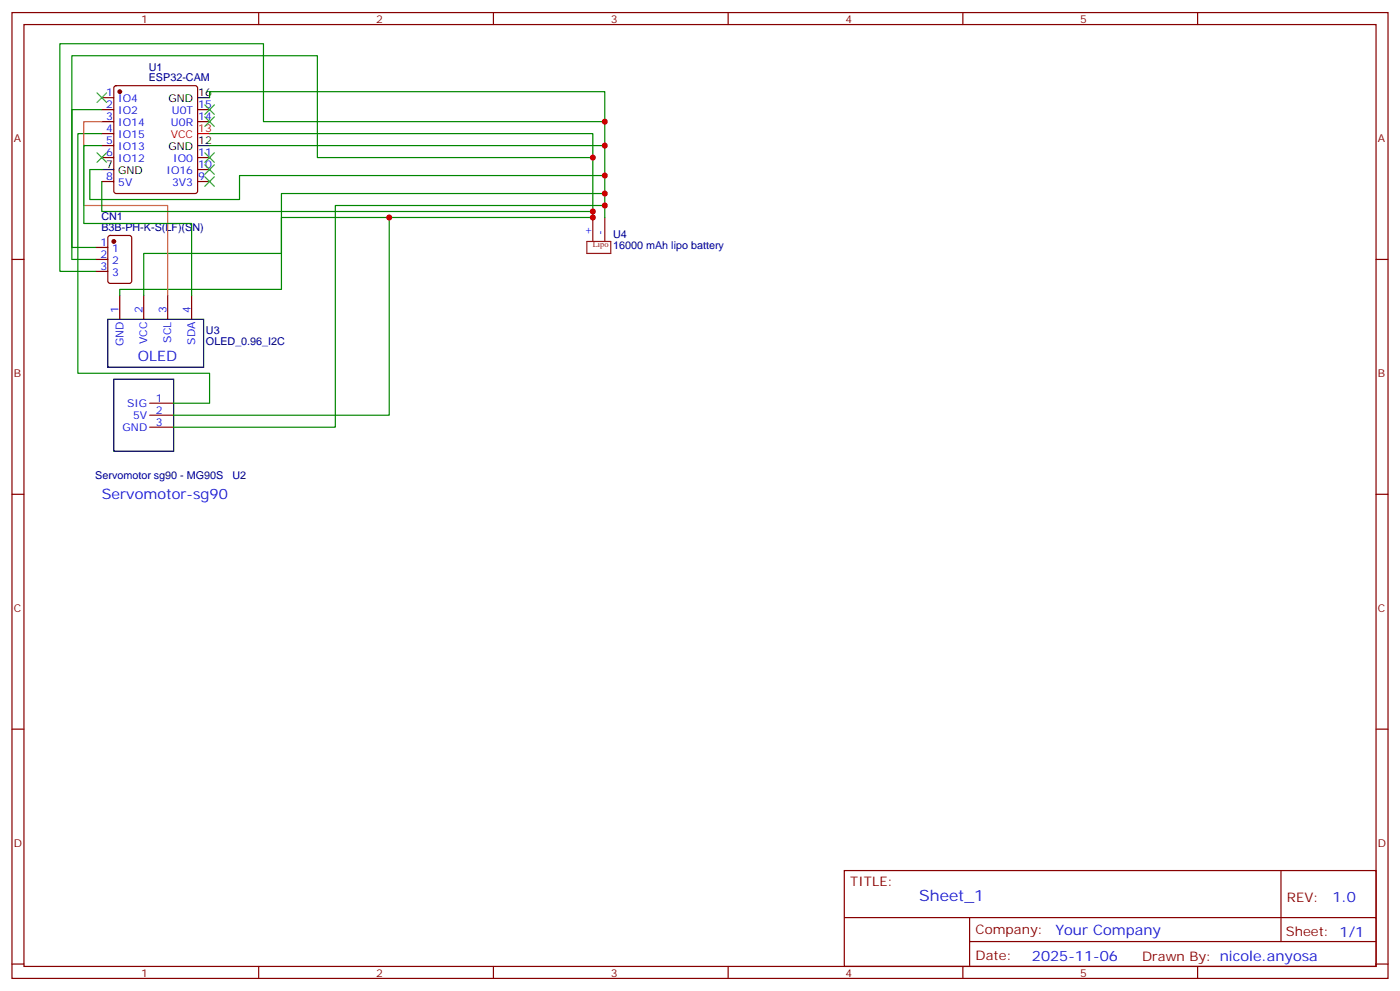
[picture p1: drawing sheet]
<svg xmlns="http://www.w3.org/2000/svg" width="412mm" height="292mm" viewBox="0 0 412 292" stroke-linecap="round" stroke-linejoin="round" font-family="sans-serif">
<g fill="none" stroke="#870000" stroke-width=".35">
<path d="M3.5 3.7h405.4v284.3h-405.4zM7.1 7.2h398.2v277.3h-398.2zM76.2 3.7v3.5M145.3 3.7v3.5M214.5 3.7v3.5M283.6 3.7v3.5M352.8 3.7v3.5M30 28.8h3.5M30 32.3h3.5M30 35.8h3.5M30 39.3h3.5M33.7 25.4l.5-.2h23.3l.5 .2 .2 .5v30.4l-.2 .5-.5 .2h-23.3l-.5-.3-.2-.4v-30.4z"/>
<path d="M58.2 32.3h3.5M58.2 35.8h3.5M30 42.9h3.5M30 46.4h3.5M30 53.4h3.5M58.2 46.4h3.5M58.2 53.4h3.5M58.2 49.9h3.5M3.5 76.4h3.6M28.2 76.4h3.5M28.2 72.8h3.5M28.2 79.9h3.5"/>
<path d="M32 69.5l.5-.2h5.6l.7 .5v12.9l-.5 .7h-5.8l-.7-.4-.1-13zM174.6 64v7.1M178.2 64v7.1M405.3 76.4h3.6M35.3 87v7M42.3 87v7M49.4 87v7M56.4 87v7M44.1 118.7h7.1M44.1 122.2h7.1M44.1 125.8h7.1M3.5 145.5h3.6"/>
<path d="M405.3 145.5h3.6M3.5 214.7h3.6M405.3 214.7h3.6M248.7 256.3h156.6v28.2h-156.6zM377.3 256.3v20.9M248.7 270.1h156.5M285.6 277.2h119.6M285.6 270.1v14.2M3.5 283.8h3.6M76.2 284.5v3.5M145.3 284.5v3.5M214.5 284.5v3.5"/>
<path d="M283.6 284.5v3.5M352.8 284.5v3.5M405.3 283.8h3.6"/>
</g>
<g fill="#870000" stroke="#870000" stroke-width=".35">
<circle cx="35.3" cy="27" r=".53"/>
<circle cx="33.5" cy="71.1" r=".53"/>
</g>
<path d="M58.2 28.8h3.5M30 49.9h3.5M58.2 42.9h3.5M31.7 94h28.3v14.1h-28.3zM33.5 111.7h17.7v21.1h-17.7z" fill="none" stroke="#000" stroke-width=".35"/>
<path d="M58.2 39.3h3.5" fill="none" stroke="#f00" stroke-width=".35"/>
<path d="M172.9 71.1h7v3.5h-7z" fill="none" stroke="#8c2424" stroke-width=".35"/>
<g fill="none" stroke="#008700" stroke-width=".35">
<path d="M30 32.3h-8.8v44.1h7M30 39.3h-7.1v70.6h38.8v8.8h-10.5M61.7 39.3h112.9v24.7h-91.7v10.6h-40.6v12.4M61.7 28.8v-1.8h116.5v37M178.2 35.8h-100.6v-22.9h-60v67h10.6M30 49.9h-3.5v8.8h44.1v-7h107.6M30 53.4v8.9h144.6M30 42.9h-5.3v22.9h31.7v21.2M61.7 42.9h116.5M174.6 46.4h-81.1v-30h-72.3v56.4h7M178.2 57h-95.3v28.2h-47.6v1.8M114.7 64v58.2h-63.5"/>
<path d="M178.2 60.5h-79.4v65.3h-47.6"/>
</g>
<path d="M30 35.8h-5.3v24.7h24.7v26.5" fill="none" stroke="#c63" stroke-width=".35"/>
<g fill="none" stroke="#3c3" stroke-width=".35">
<path d="M28.6 27.3l2.8 2.9M31.4 27.3l-2.8 2.9M60.3 34.4l2.8 2.8M60.3 30.9l2.8 2.8M63.1 34.4l-2.8 2.8M63.1 30.9l-2.8 2.8M28.6 45l2.8 2.8M31.4 45l-2.8 2.8M60.3 52l2.8 2.9M60.3 48.5l2.8 2.8M60.3 45l2.8 2.8M63.1 52l-2.8 2.9"/>
<path d="M63.1 48.5l-2.8 2.8M63.1 45l-2.8 2.8"/>
</g>
<g fill="#c00">
<circle cx="174.6" cy="46.4" r=".88"/>
<circle cx="174.6" cy="62.3" r=".88"/>
<circle cx="174.6" cy="64" r=".88"/>
<circle cx="114.7" cy="64" r=".88"/>
<circle cx="178.2" cy="35.8" r=".88"/>
<circle cx="178.2" cy="60.5" r=".88"/>
<circle cx="178.2" cy="57" r=".88"/>
<circle cx="178.2" cy="51.7" r=".88"/>
<circle cx="178.2" cy="42.9" r=".88"/>
</g>
<text font-size="4.6" fill="#00f" x="270.8" y="265.3">Sheet_1</text>
<g font-size="4.2" fill="#00f">
<text x="40.6" y="106.4">OLED</text>
<text x="30" y="146.9">Servomotor-sg90</text>
<text x="392.5" y="265.6">1.0</text>
<text x="310.9" y="275.1">Your Company</text>
<text x="304" y="282.9">2025-11-06</text>
</g>
<g font-size="3.9" fill="#800">
<text x="250.5" y="260.9">TITLE:</text>
<text x="379.1" y="265.6">REV:</text>
<text x="287.4" y="275.1">Company:</text>
<text x="378.7" y="275.7">Sheet: 1/1</text>
<text x="287.4" y="282.8">Date:</text>
<text x="336.4" y="282.8">Drawn By: nicole.anyosa</text>
</g>
<g font-size="3.2" fill="#800">
<text x="41.6" y="6.7">1</text>
<text x="110.8" y="6.7">2</text>
<text x="179.9" y="6.7">3</text>
<text x="249.1" y="6.7">4</text>
<text x="318.2" y="6.7">5</text>
<text x="4.1" y="41.8">A</text>
<text x="405.9" y="41.8">A</text>
<text x="4.1" y="110.9">B</text>
<text x="405.9" y="110.9">B</text>
<text x="4.1" y="180.1">C</text>
<text x="405.9" y="180.1">C</text>
<text x="4.1" y="249.2">D</text>
<text x="405.9" y="249.2">D</text>
<text x="41.6" y="287.5">1</text>
<text x="110.8" y="287.5">2</text>
<text x="179.9" y="287.5">3</text>
<text x="249.1" y="287.5">4</text>
<text x="318.2" y="287.5">5</text>
</g>
<g font-size="3.2" fill="#000080">
<text x="43.8" y="24">ESP32-CAM</text>
<text x="43.8" y="20.8">U1</text>
<text x="29.9" y="64.9">CN1</text>
<text x="29.9" y="68.1">B3B-PH-K-S(LF)(SN)</text>
<text x="180.6" y="70.1">U4</text>
<text x="180.6" y="73.3">16000 mAh lipo battery</text>
<text x="60.7" y="101.5">OLED_0.96_I2C</text>
<text x="60.7" y="98.3">U3</text>
<text x="28.1" y="141">Servomotor sg90 - MG90S</text>
<text x="68.5" y="141">U2</text>
</g>
<g font-size="3.2" fill="#00f">
<text x="31.3" y="28.4">1</text>
<text x="31.3" y="31.9">2</text>
<text x="31.3" y="35.5">3</text>
<text x="34.8" y="30.2">IO4</text>
<text x="34.8" y="33.7">IO2</text>
<text x="50.6" y="33.7">U0T</text>
<text x="58.4" y="35.5">14</text>
<text x="58.4" y="31.9">15</text>
<text x="31.3" y="39">4</text>
<text x="34.8" y="37.2">IO14</text>
<text x="34.8" y="40.7">IO15</text>
<text x="50.4" y="37.2">U0R</text>
<text x="31.3" y="42.5">5</text>
<text x="31.3" y="46">6</text>
<text x="34.8" y="44.3">IO13</text>
<text x="34.8" y="47.8">IO12</text>
<text x="51.1" y="47.8">IO0</text>
<text x="58.4" y="46">11</text>
<text x="31.3" y="53.1">8</text>
<text x="49" y="51.3">IO16</text>
<text x="58.4" y="53.1">9</text>
<text x="58.4" y="49.6">10</text>
<text x="34.8" y="54.9">5V</text>
<text x="50.7" y="54.9">3V3</text>
<text x="174.3" y="69.3" transform="rotate(-90 174.3 69.3)">+</text>
<text x="177.8" y="69.3" transform="rotate(-90 177.8 69.3)">-</text>
<text x="29.6" y="72.5">1</text>
<text x="29.6" y="76">2</text>
<text x="33.1" y="74.3">1</text>
<text x="33.1" y="77.8">2</text>
<text x="29.6" y="79.6">3</text>
<text x="33.1" y="81.3">3</text>
<text x="34.9" y="92.3" transform="rotate(-90 34.9 92.3)">1</text>
<text x="42" y="92.3" transform="rotate(-90 42 92.3)">2</text>
<text x="49" y="92.3" transform="rotate(-90 49 92.3)">3</text>
<text x="56.1" y="92.3" transform="rotate(-90 56.1 92.3)">4</text>
<text x="43.4" y="101.3" transform="rotate(-90 43.4 101.3)">VCC</text>
<text x="50.4" y="100.9" transform="rotate(-90 50.4 100.9)">SCL</text>
<text x="57.5" y="101.5" transform="rotate(-90 57.5 101.5)">SDA</text>
<text x="36.3" y="102" transform="rotate(-90 36.3 102)">GND</text>
<text x="37.4" y="119.8">SIG</text>
<text x="45.9" y="118.4">1</text>
<text x="39.2" y="123.3">5V</text>
<text x="45.9" y="121.9">2</text>
<text x="45.9" y="125.4">3</text>
<text x="36.1" y="126.8">GND</text>
</g>
<g font-size="3.2">
<text x="58.4" y="28.4">16</text>
<text x="49.6" y="30.2">GND</text>
<text x="49.6" y="44.3">GND</text>
<text x="58.4" y="42.5">12</text>
<text x="31.3" y="49.6">7</text>
<text x="34.8" y="51.3">GND</text>
</g>
<g font-size="3.2" fill="#f00">
<text x="50.3" y="40.7">VCC</text>
<text x="58.4" y="39">13</text>
</g>
<text font-size="2.5" fill="#8d2323" x="174.6" y="72.8">Lipo</text>
</svg>
